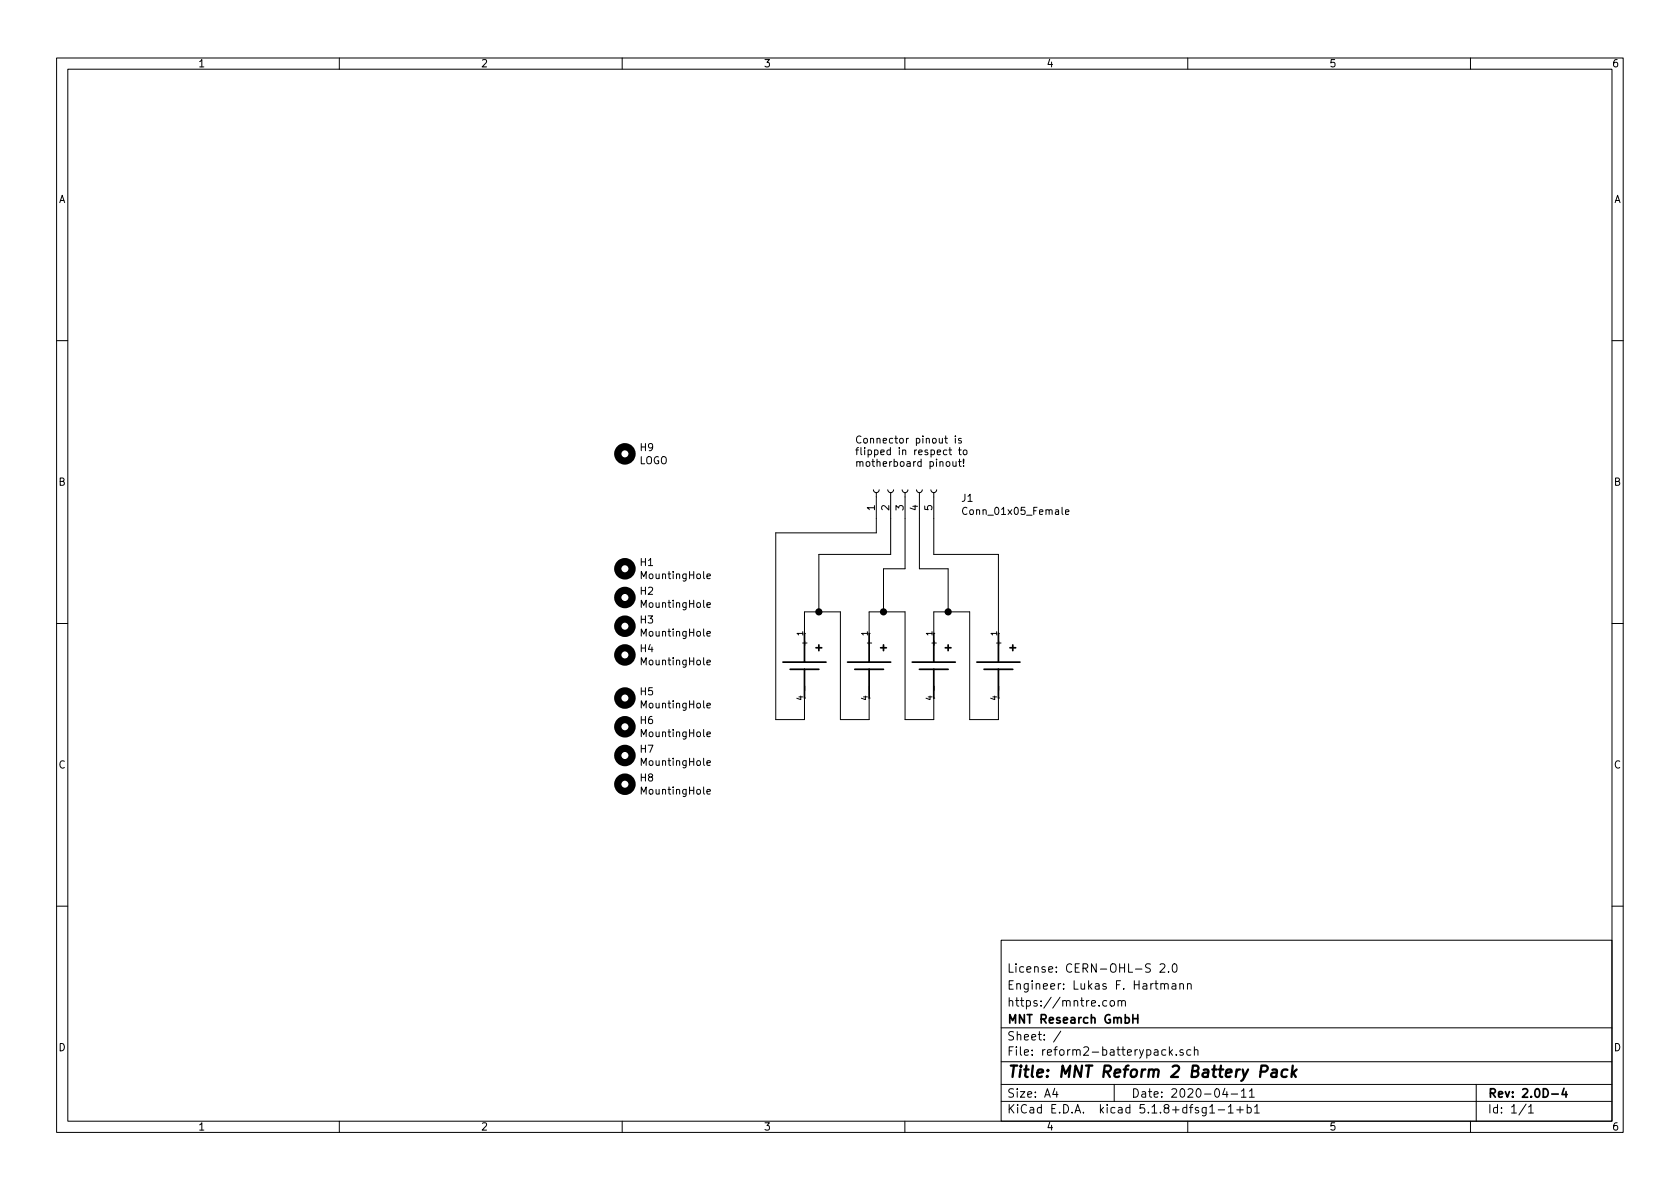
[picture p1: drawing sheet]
<svg xmlns="http://www.w3.org/2000/svg" width="297mm" height="210mm" viewBox="0 0 297 210" stroke-linecap="round" stroke-linejoin="round" font-family="sans-serif">
<g fill="none" stroke="#000" stroke-width=".18">
<path d="M10 10.3h277v189.9h-277zM12 12.2h273v186.1h-273zM60 10.3v1.9M110 10.3v1.9M160 10.3v1.9M210 10.3v1.9M260 10.3v1.9M10 60.2h2M167 77.5h.5M167.2 77.1v1.1l.3 .2M167.4 79.6h-.4l-.2 .2 .1 .6h.5M167.8 79.6h.4"/>
<path d="M167.9 79.1v1.1l.3 .2M168.9 77.1v.1M168.9 77.5v.9M169.5 79.6h.5M169.6 79.1v1.1l.4 .2M170 77.6l-.4-.1-.1 .2v.2l.5 .1v.3h-.5M170.4 79.7l.1-.1 .4 .1 .1 .5-.2 .2h-.3l-.1-.1zM285 60.2h2M154.4 86.6l.1 .3 .4 .2 .3-.1 .2-.4M154.9 87.1v7.1h-17.7v33h5v-3.8M157 86.6l.1 .3 .3 .2 .4-.1 .2-.4M157.5 87.1v10.9h-12.7v10.2"/>
<path d="M159.5 86.6l.1 .3 .3 .2 .4-.1 .2-.4M160 87.1v13.5h-3.8v7.6M162.1 86.6l.1 .3 .3 .2 .4-.1 .2-.4M162.6 87.1v13.5h5v7.6M164.6 86.6l.1 .3 .3 .2 .4-.1 .2-.4M165.1 87.1v10.9h11.4v14M167.3 81.8l.2-.2 .4 .2v.4l-.1 .2-.3 .1-.2-.2zM168.5 81.6l.1 .8 .3 .1 .1-.2M169 81.6v.9M169.5 81.6h.5M169.6 81.2v1.1l.4 .2M170.4 82.3v.2"/>
<path d="M170.4 81.2v.8M171 89.8a.6 .6 0 0 0-.9 .5 .6 .6 0 0 0 .6 .7l.3-.1M188.4 90.5l.6-.1-.1-.2-.3-.1-.2 .2v.6h.5M10 110.3h2M125 117.1l.6-.1v-.2l-.4-.1-.2 .2 .1 .6h.5M125 112.1l.6-.1v-.3h-.4l-.2 .1 .1 .6h.5M125 107l.6-.1v-.3h-.4l-.2 .2 .1 .6h.5M125 101.9l.6-.1v-.3h-.4l-.2 .2 .1 .6h.5M142.2 112v-3.8h6.4v19h5.1v-3.8M153.7 112v-3.8h6.3v19h5.1v-3.8M165.1 112v-3.8h6.3v19h5.1v-3.8M285 110.3h2"/>
<path d="M125 140l.6-.1v-.3h-.4l-.2 .2 .1 .6h.5M125 134.9l.6-.1v-.2l-.4-.1-.2 .2 .1 .6h.5M125 129.8l.6-.1v-.2l-.4-.1-.2 .2 .1 .6h.5M125 124.8l.6-.1v-.3h-.4l-.2 .1 .1 .6h.5M142.3 121.3v.8M153.7 121.3v.8M165.2 121.3v.8M176.6 121.3v.8M10 160.2h2M177 166.3h108v32h-108zM195.7 177l-.4-.1-.3 .3v.6l.3 .1 .4-.1M196.3 177.1l.2-.2 .5 .2v.7l-.2 .1-.5-.1z"/>
<path d="M197.7 177.1l.2-.2 .4 .1v.9M197.7 176.9v1M198.3 177.1a.36 .36 0 0 1 .4-.2 .36 .36 0 0 1 .3 .2v.8M205.1 170.6l.2-.2h.4l.3 .5-.9 1h.9M205.3 174.1l.2-.2 .3 .1 .1 .9M205.9 174.1a.36 .36 0 0 1 .3-.2 .36 .36 0 0 1 .4 .2v.8M206.6 171.8v.1M207.3 174h.5l.1 .9M207.5 170.5l.2-.1a.94 .94 0 0 1 0 1.5h-.1a1 1 0 0 1-.1-1.4zM207.9 174.3l-.5 .1a.29 .29 0 0 0-.2 .2 .29 .29 0 0 0 .2 .3l.5-.1M208.6 174.1l.2-.2 .4 .1v.9M208.6 173.9v1"/>
<path d="M210 174.1v-.1a.37 .37 0 0 1 .6 .1v.8M210 173.9v1M285 160.2h2M60 198.3v1.9M110 198.3v1.9M160 198.3v1.9M177 194.8h108M177 191.8h108M177 187.8h108M177 181.8h108M186.5 192.5l-.4 1h1M186.8 193v1"/>
<path d="M187.6 182.3l-1.3 2M197 191.8v3M206.1 185.7l-.4-.1-.3 .3 .1 .6 .2 .1 .4-.1M206.8 185.1v1.5M206.9 186l.4 .6M207.3 185.6l-.5 .6M208 186.5v.1M209.2 185.7l-.4-.1-.2 .2 .1 .2 .5 .2v.3h-.6M210 198.3v1.9M210.5 185.7l-.4-.1-.3 .3 .2 .6h.5M211.2 185.7l.2-.1 .4 .1v.9M211.2 185.1v1.5"/>
<path d="M213.9 195.8l.4-.5v1.5M213.9 196.8h.9M215.4 196.3h1.1M216.6 192.5l-.4 1h.9M216.9 193v1M217.2 195.8l.4-.5v1.5M217.2 196.8h.8M217.7 193.5h1.1M218.7 196.3h1.1M219.3 195.7v1.1M219.5 193l.4-.5v1.5M219.5 194h.8"/>
<path d="M220.5 195.9l.5-.1 .2 .3-.1 .6h-.6M220.5 195.3v1.5M220.9 193l.4-.5v1.5M220.9 194h.9M221.8 195.8l.4-.5v1.5M221.8 196.8h.9M260 198.3v1.9M261 191.8v6.5M269.8 195.2l-1.2 2M270.3 195.8l.4-.5v1.5M270.3 196.8h.8"/>
</g>
<g fill="none" stroke="#000" stroke-width=".3">
<path d="M138.4 117.1h7.6M139.7 118.4h5.1M142.2 112v5.1M142.2 118.4v5M144.3 114.5h1M144.8 114v1.1M149.9 117.1h7.6M151.1 118.4h5.1M153.7 112v5.1M153.7 118.4v5M155.7 114.5h1M156.2 114v1.1"/>
<path d="M161.3 117.1h7.6M162.6 118.4h5M165.1 112v5.1M165.1 118.4v5M167.1 114.5h1M167.6 114v1.1M172.7 117.1h7.6M174 118.4h5.1M176.5 112v5.1M176.5 118.4v5M178.6 114.5h1M179.1 114v1.1"/>
<path d="M200.3 179.4v1.5M201.2 179.4v1.5M200.3 180.1h.9M274.4 193.5h1.1M276.5 192.5l-.3 1h.9M276.9 193v1"/>
</g>
<path d="M222.9 189.5h.8a.56 .56 0 0 0 .4-.5 .56 .56 0 0 0-.3-.6h-.8l-.2 2M225 189.2h.7v1.2M225.8 189.6l-.7 .1a.4 .4 0 0 0-.3 .3 .4 .4 0 0 0 .2 .4l.7-.1M227.6 189.2a.68 .68 0 0 0-1 .3v.6l.1 .2 .2 .1 .6-.1M228.6 188.4l-.3 2M228.6 189.7l.5 .7M229.3 189.1l-.9 .8" fill="none" stroke="#000" stroke-width=".41"/>
<g fill="none" stroke="#000" stroke-width="1.3">
<circle cx="110.5" cy="80.3" r="1.27"/>
<circle cx="110.5" cy="110.7" r="1.27"/>
<circle cx="110.5" cy="115.8" r="1.27"/>
<circle cx="110.5" cy="105.7" r="1.27"/>
<circle cx="110.5" cy="100.6" r="1.27"/>
<circle cx="110.5" cy="123.4" r="1.27"/>
<circle cx="110.5" cy="138.7" r="1.27"/>
<circle cx="110.5" cy="128.5" r="1.27"/>
<circle cx="110.5" cy="133.6" r="1.27"/>
</g>
<g fill="#000" stroke="#000" stroke-width=".25">
<circle cx="144.8" cy="108.2" r=".51"/>
<circle cx="156.2" cy="108.2" r=".51"/>
<circle cx="167.6" cy="108.2" r=".51"/>
</g>
<text font-size="2.8" x="178" y="190.5">Title: MNT Reform 2 Battery Pack</text>
<g font-size="2.1">
<text x="178" y="172">License: CERN-OHL-S 2.0</text>
<text x="178" y="178">https://mntre.com</text>
<text x="178" y="175">Engineer: Lukas F. Hartmann</text>
<text x="178" y="184">Sheet: /</text>
<text x="178" y="181">MNT Research GmbH</text>
<text x="178" y="186.7">File: reform2-batterypack.sch</text>
<text x="178" y="196.9">KiCad E.D.A. kicad 5.1.8+dfsg1-1+b1</text>
<text x="178" y="194.1">Size: A4</text>
<text x="200" y="194.1">Date: 2020-04-11</text>
<text x="263" y="194.1">Rev: 2.0D-4</text>
<text x="263" y="196.9">Id: 1/1</text>
</g>
<g font-size="1.8">
<text x="35" y="11.9">1</text>
<text x="85" y="11.9">2</text>
<text x="135" y="11.9">3</text>
<text x="185" y="11.9">4</text>
<text x="235" y="11.9">5</text>
<text x="285" y="11.9">6</text>
<text x="10.4" y="35.9">A</text>
<text x="285.4" y="35.9">A</text>
<text x="113" y="82.1">LOGO</text>
<text x="113.3" y="79.8">H9</text>
<text x="151.1" y="78.4">Connector pinout is</text>
<text x="151.1" y="80.5">flipped in respect to</text>
<text x="151.1" y="82.5">motherboard pinout!</text>
<text x="10.4" y="85.9">B</text>
<text x="170.1" y="88.7">J1</text>
<text x="285.4" y="85.9">B</text>
<text x="154.7" y="90.3" transform="rotate(-90 154.7 90.3)">1</text>
<text x="157.2" y="90.3" transform="rotate(-90 157.2 90.3)">2</text>
<text x="159.8" y="90.3" transform="rotate(-90 159.8 90.3)">3</text>
<text x="162.3" y="90.3" transform="rotate(-90 162.3 90.3)">4</text>
<text x="164.8" y="90.3" transform="rotate(-90 164.8 90.3)">5</text>
<text x="170.9" y="91.1">Conn_01x05_Female</text>
<text x="113.3" y="100.1">H1</text>
<text x="113.3" y="105.2">H2</text>
<text x="113.6" y="107.5">MountingHole</text>
<text x="113.6" y="102.4">MountingHole</text>
<text x="113.3" y="110.3">H3</text>
<text x="113.6" y="112.6">MountingHole</text>
<text x="113.3" y="115.3">H4</text>
<text x="113.6" y="117.6">MountingHole</text>
<text x="113.3" y="123">H5</text>
<text x="113.6" y="125.3">MountingHole</text>
<text x="113.3" y="128">H6</text>
<text x="113.6" y="130.3">MountingHole</text>
<text x="10.4" y="135.9">C</text>
<text x="113.3" y="133.1">H7</text>
<text x="113.6" y="135.4">MountingHole</text>
<text x="285.4" y="135.9">C</text>
<text x="113.3" y="138.2">H8</text>
<text x="113.6" y="140.5">MountingHole</text>
<text x="10.4" y="185.9">D</text>
<text x="285.4" y="185.9">D</text>
<text x="35" y="199.9">1</text>
<text x="85" y="199.9">2</text>
<text x="135" y="199.9">3</text>
<text x="185" y="199.9">4</text>
<text x="235" y="199.9">5</text>
<text x="285" y="199.9">6</text>
</g>
<g font-size="1.4">
<text x="142" y="112.4" transform="rotate(-90 142 112.4)">1</text>
<text x="142.7" y="113.9" transform="rotate(-90 142.7 113.9)">+</text>
<text x="153.4" y="112.4" transform="rotate(-90 153.4 112.4)">1</text>
<text x="154.2" y="113.9" transform="rotate(-90 154.2 113.9)">+</text>
<text x="164.8" y="112.4" transform="rotate(-90 164.8 112.4)">1</text>
<text x="165.6" y="113.9" transform="rotate(-90 165.6 113.9)">+</text>
<text x="176.3" y="112.4" transform="rotate(-90 176.3 112.4)">1</text>
<text x="177" y="113.9" transform="rotate(-90 177 113.9)">+</text>
<text x="142" y="123.8" transform="rotate(-90 142 123.8)">4</text>
<text x="153.4" y="123.8" transform="rotate(-90 153.4 123.8)">4</text>
<text x="164.8" y="123.8" transform="rotate(-90 164.8 123.8)">4</text>
<text x="176.3" y="123.8" transform="rotate(-90 176.3 123.8)">4</text>
</g>
</svg>
